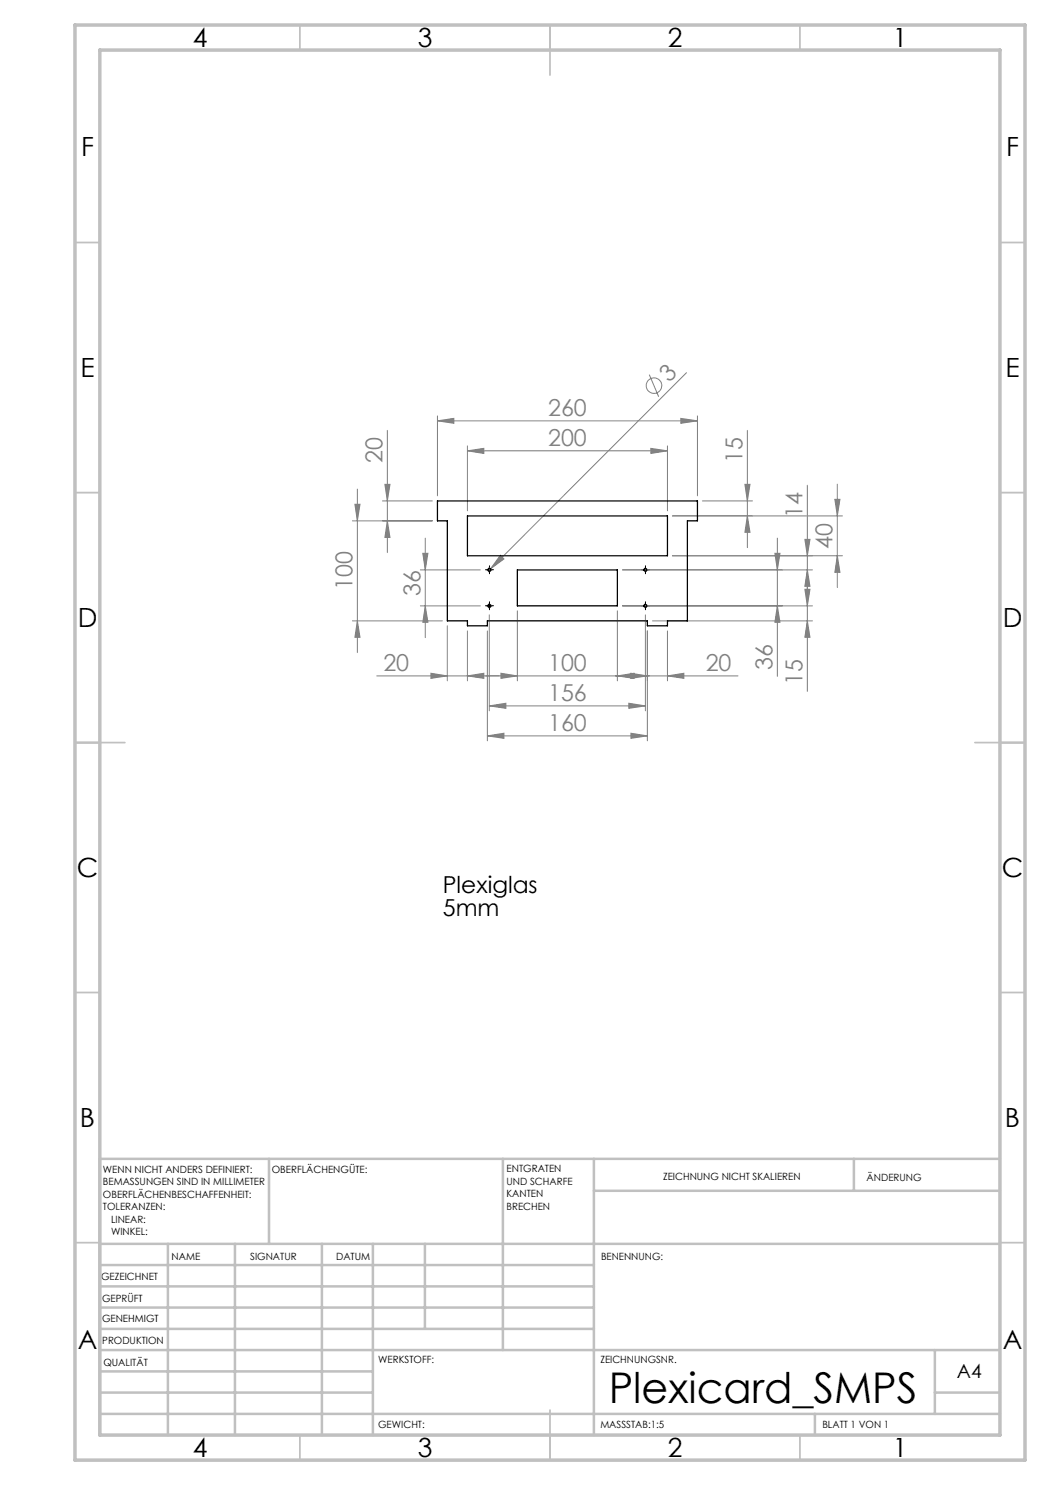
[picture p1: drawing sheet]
<svg xmlns="http://www.w3.org/2000/svg" width="210mm" height="297mm" viewBox="0 0 210 297" stroke-linecap="round" stroke-linejoin="round" font-family="sans-serif">
<g fill="none" stroke="#808080" stroke-width=".2">
<path d="M129.9 74.9l1.8 4.4M137.3 74.5l-39.2 39.3M71.5 97.8v32.7M77 96.9h1l-.5 3.3zM77.5 86.1v24.4M87.5 84.2l3.3-.5v1zM87.5 83.2v16M87.5 84.2h52M93.5 90.2l3.3-.5v1zM93.5 89.2v13M93.5 90.2h40M130.2 89.7l3.3 .5-3.3 .5z"/>
<path d="M133.5 89.2v13M136.2 83.7l3.3 .5-3.3 .5zM139.5 83.2v16M149 96.9h1l-.5 3.3zM149.5 86.1v23.4M161.5 97v41.3M167 99.9h1l-.5 3.3zM167.5 96.8v20.7M70.5 104.2h16M71 100.9h1l-.5 3.3zM76.5 100.2h10M77.5 104.2l.5 3.3h-1z"/>
<path d="M84.1 114h12M84.6 110.7h1l-.5 3.3zM85.1 107.6v19.9M98.1 113.8l-.5 .4M100.1 111.1l.7 .7-2.7 2zM124.5 114h38M134.5 111.2h34M134.5 103.2h34M140.5 100.2h10M149.5 103.2l.5 3.3h-1zM155 110.7h1l-.5 3.3zM155.5 107.6v27.7"/>
<path d="M161 117.9h1l-.5 3.3zM161 107.9h1l-.5 3.3zM161.5 114l.5 3.3h-1zM167.5 111.2l.5 3.3h-1zM70.5 124.2h18M71.5 124.2l.5 3.3h-1zM84.1 121.2h12M85.1 121.2l.5 3.3h-1zM86.2 134.7l3.3 .5-3.3 .5zM89.5 125.2v11M93.5 135.2l3.3-.5v1zM93.5 126.2v10"/>
<path d="M97.5 126.2v22M97.9 123v19.2M100.2 134.7l3.3 .5-3.3 .5zM103.5 122.2v14M123.5 135.2l3.3-.5v1zM123.5 122.2v14M124.5 121.2h38M126.2 134.7l3.3 .5-3.3 .5zM129.1 123v19.2M129.5 126.2v22M130.5 124.2h32M133.5 135.2l3.3-.5v1z"/>
<path d="M133.5 126.2v10M147.6 135.2h-72.2M155.5 121.2l.5 3.3h-1zM161.5 124.2l.5 3.3h-1zM97.5 147.2l3.3-.6v1.1zM97.5 147.2h32M97.9 141.2l3.3-.6v1.1zM97.9 141.2h31.2M125.8 140.6l3.3 .6-3.3 .5zM126.2 146.6l3.3 .6-3.3 .5z"/>
<circle cx="130.8" cy="77.1" r="1.56"/>
</g>
<g fill="none" stroke="#000" stroke-width=".2" stroke-dasharray="15.2 1.3 1.3 1.3">
<path d="M97.4 114h-.3M97.9 113.5v-.3M97.9 114.5v.3M98.4 114h.3M128.6 114h-.3M129.1 113.5v-.3M129.1 114.5v.3M129.6 114h.3M97.4 121.2h-.3M97.9 120.7v-.3M97.9 121.7v.3M98.4 121.2h.3"/>
<path d="M128.6 121.2h-.3M129.1 120.7v-.3M129.1 121.7v.3M129.6 121.2h.3"/>
</g>
<path d="M97.4 114h1M97.9 113.5v1M128.6 114h1M129.1 113.5v1M97.4 121.2h1M97.9 120.7v1M128.6 121.2h1M129.1 120.7v1" fill="none" stroke="#000" stroke-width=".2"/>
<g fill="none" stroke="#c0c0c0" stroke-width=".35">
<path d="M60 5v5M110 5v10M160 5v5M15 48.5h5M200 48.5h5M15 98.5h5M200 98.5h5M15 148.5h10M195 148.5h10M15 198.5h5M200 198.5h5M15 248.5h5"/>
<path d="M200 248.5h5M60 287v5M110 282v10M160 287v5"/>
</g>
<g fill="none" stroke="#c0c0c0" stroke-width=".5">
<path d="M53.8 231.8v17M100.6 231.8v38.2M118.8 231.8v55.2M118.8 238.2h81.2M170.8 231.8v6.4M200 231.8h-180v55.2M20 248.8h180M20 257.3h98.8M20 253h98.8M33.6 248.8v38.2M47 248.8v38.2M64.4 248.8v38.2"/>
<path d="M74.6 248.8v38.2M85 248.8v17M20 265.8h98.8M20 261.5h98.8M20 278.5h54.6M20 274.3h54.6M20 270h180M187 278.5h13M187 270v12.8M20 282.8h180M163 282.8v4.2"/>
</g>
<path d="M15 5h190v287h-190zM20 10h180v277h-180z" fill="none" stroke="#c0c0c0" stroke-width=".7"/>
<g fill="#808080">
<path d="M100.1 111.1l.7 .7-2.7 2z"/>
<path d="M123.5 135.2l3.3-.5v1zM100.2 134.7l3.3 .5-3.3 .5zM133.5 135.2l3.3-.5v1zM126.2 134.7l3.3 .5-3.3 .5z"/>
<path d="M87.5 84.2l3.3-.5v1zM136.2 83.7l3.3 .5-3.3 .5zM93.5 90.2l3.3-.5v1zM130.2 89.7l3.3 .5-3.3 .5zM97.5 147.2l3.3-.6v1.1zM126.2 146.6l3.3 .6-3.3 .5zM86.2 134.7l3.3 .5-3.3 .5zM93.5 135.2l3.3-.5v1zM97.9 141.2l3.3-.6v1.1zM125.8 140.6l3.3 .6-3.3 .5z"/>
<path d="M161.5 114l.5 3.3h-1zM161 107.9h1l-.5 3.3zM149.5 103.2l.5 3.3h-1zM149 96.9h1l-.5 3.3zM85.1 121.2l.5 3.3h-1zM84.6 110.7h1l-.5 3.3z"/>
<path d="M71 100.9h1l-.5 3.3zM71.5 124.2l.5 3.3h-1zM77 96.9h1l-.5 3.3zM77.5 104.2l.5 3.3h-1zM167 99.9h1l-.5 3.3zM167.5 111.2l.5 3.3h-1zM155 110.7h1l-.5 3.3zM155.5 121.2l.5 3.3h-1zM161 117.9h1l-.5 3.3zM161.5 124.2l.5 3.3h-1z"/>
</g>
<g fill="none" stroke="#000" stroke-width=".25">
<path d="M87.5 100.2h52v4h-2v20h-4v1h-4v-1h-32v1h-4v-1h-4v-20h-2zM93.5 103.2h40v8h-40zM103.5 114h20v7.2h-20z"/>
<circle cx="97.9" cy="114" r=".3"/>
<circle cx="129.1" cy="114" r=".3"/>
<circle cx="97.9" cy="121.2" r=".3"/>
<circle cx="129.1" cy="121.2" r=".3"/>
</g>
<text font-size="8.5" x="121.8" y="280.6">Plexicard_SMPS</text>
<g font-size="5.3">
<text x="38.5" y="9.5">4</text>
<text x="83.5" y="9.5">3</text>
<text x="133.6" y="9.5">2</text>
<text x="178.6" y="9.5">1</text>
<text x="16.2" y="31.2">F</text>
<text x="201.2" y="31.2">F</text>
<text x="16.1" y="75.5">E</text>
<text x="201.1" y="75.5">E</text>
<text x="15.5" y="125.5">D</text>
<text x="200.5" y="125.5">D</text>
<text x="15.4" y="175.5">C</text>
<text x="200.4" y="175.5">C</text>
<text x="16" y="225.5">B</text>
<text x="201" y="225.5">B</text>
<text x="15.5" y="269.7">A</text>
<text x="200.5" y="269.7">A</text>
<text x="38.5" y="291.5">4</text>
<text x="83.5" y="291.5">3</text>
<text x="133.6" y="291.5">2</text>
<text x="178.6" y="291.5">1</text>
</g>
<g font-size="4.7" fill="#808080">
<text x="133.8" y="76.5" transform="rotate(-45 133.8 76.5)">3</text>
<text x="109.6" y="83.1">260</text>
<text x="109.6" y="89.1">200</text>
<text x="76.5" y="92.5" transform="rotate(-90 76.5 92.5)">20</text>
<text x="148.5" y="92.5" transform="rotate(-90 148.5 92.5)">15</text>
<text x="160.5" y="103.5" transform="rotate(-90 160.5 103.5)">14</text>
<text x="166.5" y="109.7" transform="rotate(-90 166.5 109.7)">40</text>
<text x="70.5" y="118" transform="rotate(-90 70.5 118)">100</text>
<text x="84.1" y="119.2" transform="rotate(-90 84.1 119.2)">36</text>
<text x="76.7" y="134.1">20</text>
<text x="109.6" y="134.1">100</text>
<text x="141.1" y="134.1">20</text>
<text x="154.5" y="134" transform="rotate(-90 154.5 134)">36</text>
<text x="160.5" y="137" transform="rotate(-90 160.5 137)">15</text>
<text x="109.6" y="140.1">156</text>
<text x="109.6" y="146.1">160</text>
</g>
<g font-size="4.7">
<text x="88.6" y="178.7">Plexiglas</text>
<text x="88.6" y="183.2">5mm</text>
</g>
<text font-size="3.9" x="191.4" y="275.6">A4</text>
<g font-size="2">
<text x="20.6" y="234.6">WENN NICHT ANDERS DEFINIERT:</text>
<text x="20.6" y="237.1">BEMASSUNGEN SIND IN MILLIMETER</text>
<text x="20.6" y="239.6">OBERFLÄCHENBESCHAFFENHEIT:</text>
<text x="54.4" y="234.6">OBERFLÄCHENGÜTE:</text>
<text x="101.3" y="234.5">ENTGRATEN</text>
<text x="101.3" y="237">UND SCHARFE</text>
<text x="101.3" y="239.5">KANTEN</text>
<text x="132.6" y="236">ZEICHNUNG NICHT SKALIEREN</text>
<text x="173.3" y="236.2">ÄNDERUNG</text>
<text x="20.6" y="242.1">TOLERANZEN:</text>
<text x="22.2" y="244.6">LINEAR:</text>
<text x="101.3" y="242">BRECHEN</text>
<text x="22.2" y="247.1">WINKEL:</text>
<text x="34.3" y="252">NAME</text>
<text x="50" y="251.9">SIGNATUR</text>
<text x="67.2" y="251.9">DATUM</text>
<text x="120.2" y="251.9">BENENNUNG:</text>
<text x="20.2" y="256.1">GEZEICHNET</text>
<text x="20.4" y="260.3">GEPRÜFT</text>
<text x="20.4" y="264.4">GENEHMIGT</text>
<text x="20.5" y="268.8">PRODUKTION</text>
<text x="20.7" y="273.1">QUALITÄT</text>
<text x="75.6" y="272.5">WERKSTOFF:</text>
<text x="120.1" y="272.5">ZEICHNUNGSNR.</text>
<text x="75.6" y="285.5">GEWICHT:</text>
<text x="120.1" y="285.6">MASSSTAB:1:5</text>
<text x="164.5" y="285.6">BLATT 1 VON 1</text>
</g>
</svg>
